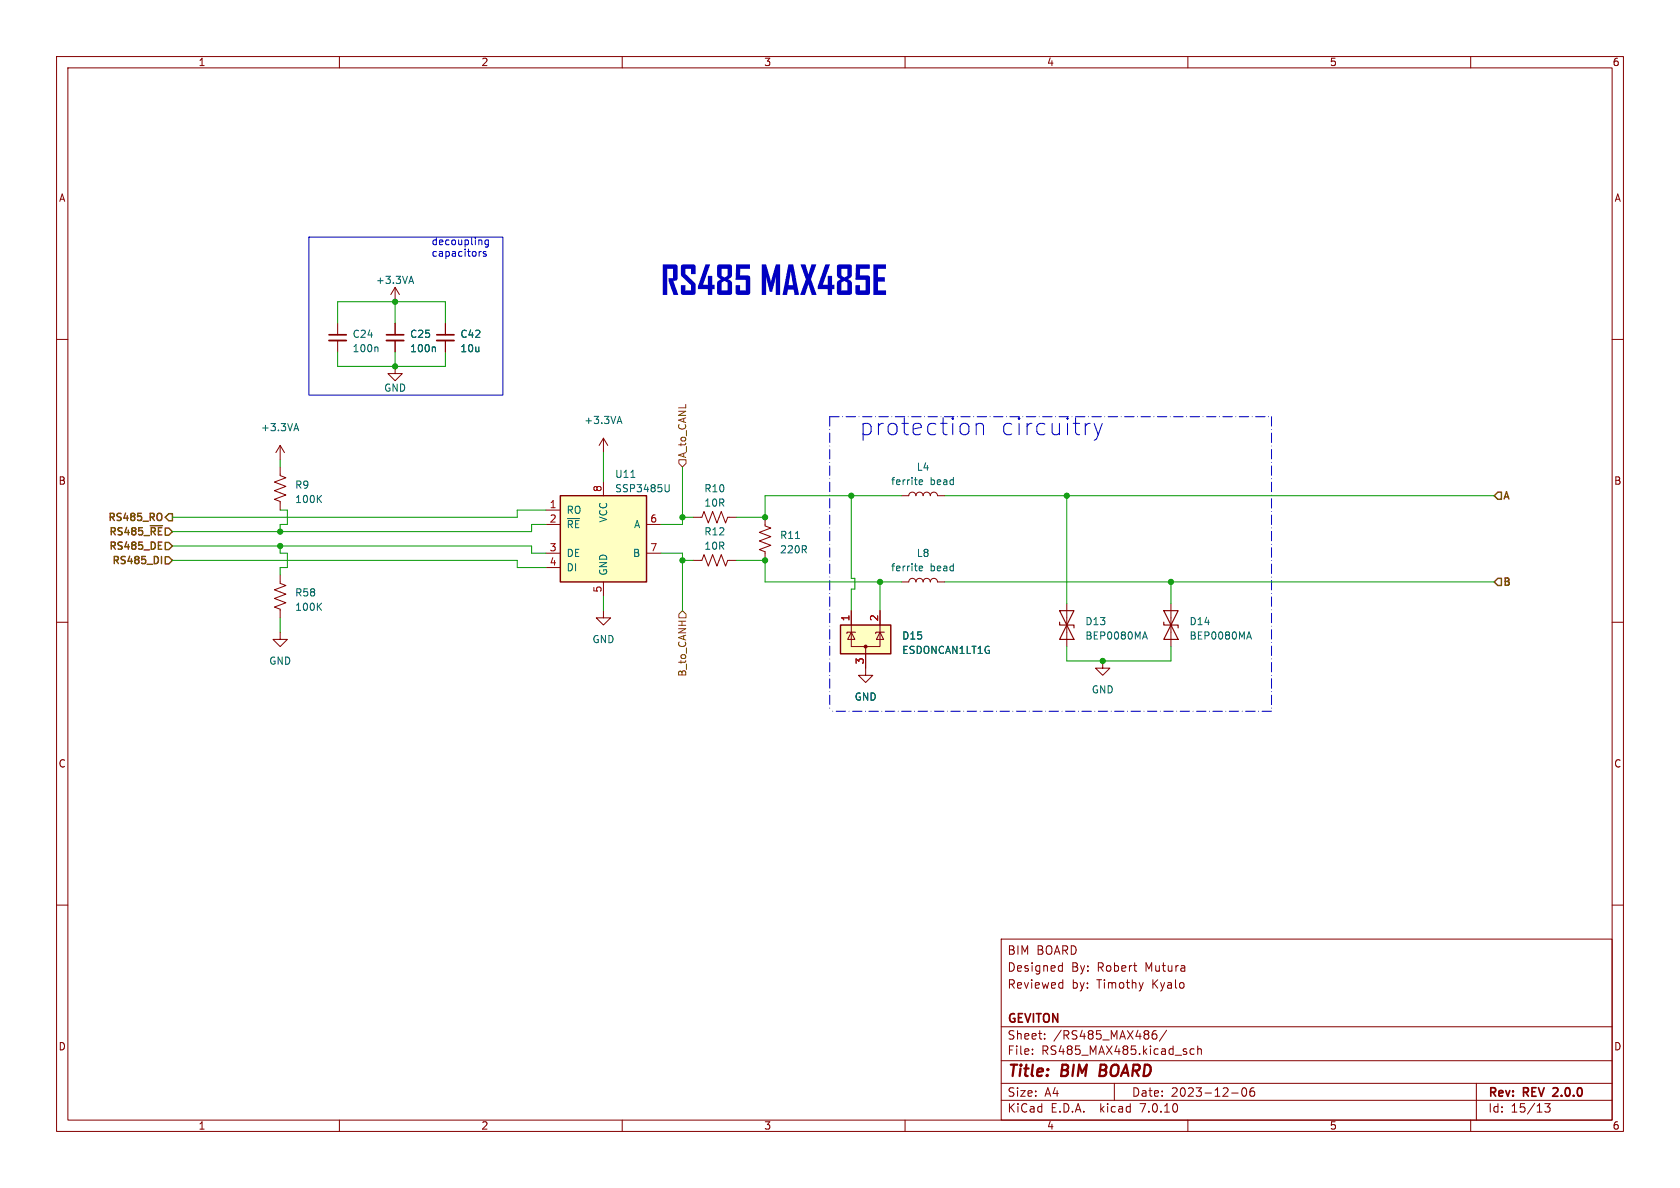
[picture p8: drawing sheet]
<svg xmlns="http://www.w3.org/2000/svg" width="297mm" height="210mm" viewBox="0 0 297 210" stroke-linecap="round" stroke-linejoin="round" font-family="sans-serif">
<g fill="none" stroke="#840000" stroke-width=".18">
<path d="M10 10h277v190h-277zM12 12h273v186h-273zM60 10v2M110 10v2M160 10v2M210 10v2M260 10v2M10 60h2M59.7 57.2v2M69.8 50.8l-.7 1.3M69.8 50.8v2.5M69.8 57.2v2"/>
<path d="M69.8 50.8l.8 1.3M78.7 57.2v2M285 60h2M49.5 78.7v2.6M49.5 78.7l-.7 1.3M49.5 78.7l.8 1.3M59.7 60.2v2M69.8 64.8v1.2h1.3l-1.3 1.3-1.2-1.3h1.2M69.8 60.2v2M78.7 60.2v2M106.7 77.5l-.8 1.2M106.7 77.5v2.5"/>
<path d="M106.7 77.5l.7 1.2M49.5 82.6v1.5l1 .4-2 .7 2 .8-2 .7 2 .8-2 .8 1 .3v1.6M96.5 90.2h2.6M96.5 92.7h2.6M96.5 97.8h2.6M106.7 85.1v2.5M114.3 92.7h2.5M114.3 97.8h2.5M122.6 91.4h1.5l.4-1 .7 2.1 .8-2.1 .7 2.1 .8-2.1 .8 2.1 .4-1.1h1.5M122.6 99.1h1.5l.4-1.1 .7 2.1 .8-2.1 .7 2.1 .8-2.1 .8 2.1 .4-1h1.5M135.3 91.4v1.6l1 .3-2.1 .8 2.1 .8-2.1 .7 2.1 .8-2.1 .8 1.1 .3v1.6M159.4 87.6h1.3a.64 .64 0 0 1 .6-.6 .64 .64 0 0 1 .6 .6 .64 .64 0 0 1 .7-.6 .64 .64 0 0 1 .6 .6 .64 .64 0 0 1 .6-.6 .64 .64 0 0 1 .7 .6 .64 .64 0 0 1 .6-.6 .64 .64 0 0 1 .6 .6h1.3"/>
<path d="M10 110h2M49.5 101.6v1.5l1 .4-2 .8 2 .7-2 .8 2 .8-2 .7 1 .4v1.5M49.5 111.8v1.2h1.3l-1.3 1.3-1.2-1.3h1.2M96.5 100.3h2.6M106.7 108v1.2h1.2l-1.2 1.3-1.3-1.3h1.3M106.7 102.9v2.5M150.5 111.8v2.5h5.1v-2.5M150.5 111.8l.6 1.2h-1.2zM150.5 108v3.8M151.3 111.8h-1.6v.2M153 114.3v5.1h1.3l-1.3 1.3-1.2-1.3h1.2M155.6 111.8l.6 1.2h-1.3z"/>
<path d="M155.6 108v3.8M156.3 111.8h-1.5v.2M159.4 102.9h1.3a.64 .64 0 0 1 .6-.7 .64 .64 0 0 1 .6 .7 .64 .64 0 0 1 .7-.7 .64 .64 0 0 1 .6 .7 .64 .64 0 0 1 .6-.7 .64 .64 0 0 1 .7 .7 .64 .64 0 0 1 .6-.7 .64 .64 0 0 1 .6 .7h1.3M188.6 106.7v7.6M194.9 116.8v1.3h1.3l-1.3 1.3-1.2-1.3h1.2M207 106.7v7.6M285 110h2M10 160h2M285 160h2M177 166h108v32h-108zM187.4 170.7l.4 .1M187.7 173.7l.2 .1"/>
<path d="M187.8 170.2v1.5M187.8 171.6l-.4 .1M187.9 173.2v1.5M187.9 174.6l-.2 .1M202.1 173.7l-.4 1M60 198v2M110 198v2M160 198v2M177 194.5h108M177 191.5h108M177 187.5h108M177 181.5h108"/>
<path d="M182.5 186.3v.1M182.5 185.5v.1M184.7 183.6v.1M184.7 182.8v.1M197 191.5v3M203.7 183.1l.3-.3h.2l.3 .3v.3l-.3 .3-.4-.1-.1-.2M204.4 182.2a.59 .59 0 0 0-.7 .6M206.2 182.1l-1.2 2M210 198v2M211.1 185.5l-.4-.1-.3 .3v.4l.1 .2h.6M211.7 185.5l.3-.1 .3 .1 .1 .9M211.7 184.9v1.5"/>
<path d="M217.7 193.2h1.2M219.7 192.4l.2-.1a.81 .81 0 0 1 .6 .6 .81 .81 0 0 1-.3 .8l-.2 .1a.81 .81 0 0 1-.3-1.4zM221.7 192.3a.59 .59 0 0 0-.7 .6v.6l.1 .2 .4 .1 .2-.1 .1-.5-.1-.3h-.5l-.2 .3M260 198v2M261 191.5v6.5M273.1 195.1h.9l-.5 .6 .5 .1v.7l-.3 .1h-.4l-.2-.1"/>
</g>
<path d="M58.2 59.2h3M68.3 59.2h3.1M77.2 59.2h3.1M274.6 192.4h.1M275.3 192.9l-.8 .9h.9" fill="none" stroke="#840000" stroke-width=".3"/>
<path d="M194.6 188.2l-.3 2h.8" fill="none" stroke="#840000" stroke-width=".4"/>
<g fill="none" stroke="#006464" stroke-width=".18">
<path d="M72.4 49.7h.6M72.7 48.8l.4 1.3M52.1 75.8h.6M52.4 74.9l.4 1.2M66.6 61.3l.2 .2v.7M76.8 61.3l.2 .2v.7M109.2 74.5h.6M109.5 73.6l.4 1.3M56.3 88.1l.5 .7M56.8 87.6l-.7 .7M111.5 84.4h.8M118.3 85.7v1l-.1 .2h-.4"/>
<path d="M140.6 95.2h.8M162.5 85l.2-.2h.2l.2 .2v.1l-.6 .1M162.5 85.5l.2 .2 .3-.1M56.3 107.2l.5 .7M56.8 106.6l-.7 .8M162.5 100.7l.2 .2 .3-.1M162.5 100.2l.2-.1h.2l.2 .1v.2l-.6 .1M202.1 112.6h.6M202.4 111.7l.4 1.3M220.5 112.6h.6M220.8 111.7l.4 1.3"/>
</g>
<path d="M58.2 60.2h3M68.3 60.2h3.1M77.2 60.2h3.1" fill="none" stroke="#840000" stroke-width=".33"/>
<g fill="#ffffc2" stroke="#ffffc2" stroke-width=".18">
<path d="M99.1 87.6h15.2v15.3h-15.2z"/>
<path d="M148.6 110.5h8.9v5.1h-8.9z"/>
</g>
<path d="M99.1 87.6h15.2v15.3h-15.2zM148.6 110.5h8.9v5.1h-8.9z" fill="none" stroke="#840000" stroke-width=".25"/>
<path d="M187.3 110v.5h2.6v.5M187.3 108h2.6l-1.3 2.5zM188.6 110.5l1.3 2.5h-2.6zM205.7 110v.5h2.6v.5M205.7 108h2.6l-1.3 2.5zM207 110.5l1.3 2.5h-2.6z" fill="none" stroke="#840000" stroke-width=".2"/>
<circle cx="153" cy="114.3" r=".25" fill="#840000" stroke="#840000" stroke-width=".18"/>
<path d="M120 81.3h1.3v.6l-.7 .7-.6-.7zM120.6 108l.7 .6v.6h-1.3v-.6z" fill="none" stroke="#725600" stroke-width=".18"/>
<path d="M26.6 92.9h2.1M28 96.4h.4M28 97.1h.6M28.3 90.7l.1 .1a.81 .81 0 0 1-.1 1.2M28.5 98.4v1.2M29.2 95.9h.6l.7 .6-.7 .7h-.6zM29.2 98.4h.6l.7 .7-.7 .6h-.6zM29.8 90.8h.7v1.3h-.7l-.6-.7zM264.8 87h.6v1.3h-.6l-.6-.7zM264.8 102.2h.6v1.3h-.6l-.6-.6z" fill="none" stroke="#725600" stroke-width=".25"/>
<path d="M54.6 41.9h34.3v28h-34.3zM85.1 44.5l-.3 .1M85.9 44.5h-.3l-.2 .1 .1 .2 .4 .1v.3h-.5M86.3 42.4v1l-.2 .3-.3-.1M86.3 42.5l-.3-.1-.3 .3 .2 .5h.4M172.6 74.8v2M172.6 75.1a.75 .75 0 0 1 1.3 .2v1.5M192.7 74.8l-.5 .2M193.4 74.8l.8 2M194.2 76.8l-.3 .8-.5 .2M194.9 74.8l-.7 2" fill="none" stroke="#0000c2" stroke-width=".18"/>
<path d="M146.7 73.7v52M146.7 73.7h78.1M224.8 73.7v52M224.8 125.7h-78.1" fill="none" stroke="#0000c2" stroke-width=".18" stroke-dasharray="1.7 .6 0 .6"/>
<g fill="none" stroke="#009600" stroke-width=".18">
<path d="M59.7 57.2v-3.9h19v3.9M69.8 53.3v3.9M59.7 62.2v2.6h19v-2.6M69.8 62.2v2.6M30.5 96.5h63.5v1.3h2.5M30.5 99.1h60.9v1.2h5.1M49.5 90.2h1.3v2.5h-1.3v1.3M49.5 96.5v1.3h1.3v2.5h-1.3v1.3M49.5 81.3v1.3M96.5 92.7h-2.5v1.3h-63.5M96.5 90.2h-5.1v1.2h-60.9M106.7 80v5.1"/>
<path d="M116.8 97.8h3.8v10.2M120.6 82.6v10.1h-3.8M120.6 99.1h2M120.6 91.4h2M130.2 99.1h5.1v3.8h24.1M150.5 87.6v14.6h.6v1.9h-.6v3.9M159.4 87.6h-24.1v3.8h-5.1M167 87.6h97.2M188.6 87.6v19.1M49.5 109.2v2.6M106.7 105.4v2.6M155.6 102.9v5.1"/>
<path d="M167 102.9h97.2M188.6 114.3v2.5h18.4v-2.5M207 102.9v3.8"/>
</g>
<g fill="#009600" stroke="#009600" stroke-width=".18">
<circle cx="135.3" cy="99.1" r=".46"/>
<circle cx="155.6" cy="102.9" r=".46"/>
<circle cx="135.3" cy="91.4" r=".46"/>
<circle cx="120.6" cy="99.1" r=".46"/>
<circle cx="150.5" cy="87.6" r=".46"/>
<circle cx="69.8" cy="64.8" r=".46"/>
<circle cx="69.8" cy="53.3" r=".46"/>
<circle cx="120.6" cy="91.4" r=".46"/>
<circle cx="207" cy="102.9" r=".46"/>
<circle cx="188.6" cy="87.6" r=".46"/>
<circle cx="194.9" cy="116.8" r=".46"/>
<circle cx="49.5" cy="94" r=".46"/>
<circle cx="49.5" cy="96.5" r=".46"/>
</g>
<g font-size="7" fill="#0000c2">
<text x="116.8" y="53">RS485</text>
<text x="134.3" y="53">MAX485E</text>
</g>
<g font-size="4.2" fill="#0000c2">
<text x="151.8" y="77.2">protection</text>
<text x="176.6" y="77.2">circuitry</text>
</g>
<g font-size="2.8" fill="#840000">
<text x="178" y="190.9">Title:</text>
<text x="187.7" y="190.9">BIM</text>
<text x="195.2" y="190.9">BOARD</text>
</g>
<g font-size="2.1" fill="#840000">
<text x="178" y="172">Designed</text>
<text x="178" y="169">BIM</text>
<text x="183.2" y="169">BOARD</text>
<text x="189.4" y="172">By:</text>
<text x="194" y="172">Robert</text>
<text x="202.6" y="172">Mutura</text>
<text x="178" y="175">Reviewed</text>
<text x="189.4" y="175">by:</text>
<text x="194" y="175">Timothy</text>
<text x="203.8" y="175">Kyalo</text>
<text x="178" y="184">Sheet:</text>
<text x="178" y="181.2">GEVITON</text>
<text x="186.2" y="184">/RS485_MAX486/</text>
<text x="178" y="186.7">File:</text>
<text x="184.1" y="186.7">RS485_MAX485.kicad_sch</text>
<text x="178" y="196.9">KiCad</text>
<text x="178" y="194.1">Size:</text>
<text x="184.7" y="194.1">A4</text>
<text x="185.7" y="196.9">E.D.A.</text>
<text x="194.6" y="196.9">kicad</text>
<text x="200" y="194.1">Date:</text>
<text x="201.8" y="196.9">7.0.10</text>
<text x="207" y="194.1">2023-12-06</text>
<text x="263" y="194.3">Rev:</text>
<text x="263" y="196.9">Id:</text>
<text x="267.1" y="196.9">15/13</text>
<text x="269.4" y="194.3">REV</text>
<text x="275.3" y="194.3">2.0.0</text>
</g>
<g font-size="1.8" fill="#840000">
<text x="35" y="11.9">1</text>
<text x="85" y="11.9">2</text>
<text x="135" y="11.9">3</text>
<text x="185" y="11.9">4</text>
<text x="235" y="11.9">5</text>
<text x="285" y="11.9">6</text>
<text x="10.3" y="35.9">A</text>
<text x="285.3" y="35.9">A</text>
<text x="10.3" y="85.9">B</text>
<text x="285.3" y="85.9">B</text>
<text x="10.3" y="135.9">C</text>
<text x="285.3" y="135.9">C</text>
<text x="10.3" y="185.9">D</text>
<text x="285.3" y="185.9">D</text>
<text x="35" y="199.9">1</text>
<text x="85" y="199.9">2</text>
<text x="135" y="199.9">3</text>
<text x="185" y="199.9">4</text>
<text x="235" y="199.9">5</text>
<text x="285" y="199.9">6</text>
</g>
<g font-size="1.8" fill="#0000c2">
<text x="76.2" y="43.4">decoupling</text>
<text x="76.2" y="45.5">capacitors</text>
</g>
<g font-size="1.8" fill="#006464">
<text x="66.4" y="50.4">+3.3VA</text>
<text x="62.2" y="59.9">C24</text>
<text x="72.4" y="59.9">C25</text>
<text x="81.3" y="59.9">C42</text>
<text x="62.2" y="62.5">100n</text>
<text x="72.4" y="62.5">100n</text>
<text x="81.3" y="62.5">10u</text>
<text x="67.8" y="69.4">GND</text>
<text x="46" y="76.4">+3.3VA</text>
<text x="103.2" y="75.2">+3.3VA</text>
<text x="162" y="83.4">L4</text>
<text x="52.1" y="86.6">R9</text>
<text x="52.1" y="89.1">100K</text>
<text x="108.6" y="84.7">U11</text>
<text x="108.6" y="87.2">SSP3485U</text>
<text x="124.4" y="87.2">R10</text>
<text x="124.4" y="89.8">10R</text>
<text x="157.4" y="86">ferrite</text>
<text x="164.4" y="86">bead</text>
<text x="100.1" y="91">RO</text>
<text x="100.1" y="93.6">~{RE}</text>
<text x="107.5" y="92.5" transform="rotate(-90 107.5 92.5)">VCC</text>
<text x="112" y="93.6">A</text>
<text x="124.4" y="94.8">R12</text>
<text x="137.8" y="95.5">R11</text>
<text x="100.1" y="98.7">DE</text>
<text x="100.1" y="101.2">DI</text>
<text x="107.5" y="101.9" transform="rotate(-90 107.5 101.9)">GND</text>
<text x="111.8" y="98.7">B</text>
<text x="124.4" y="97.4">10R</text>
<text x="137.8" y="98">220R</text>
<text x="157.4" y="101.2">ferrite</text>
<text x="162" y="98.7">L8</text>
<text x="164.4" y="101.2">bead</text>
<text x="52.1" y="105.6">R58</text>
<text x="52.1" y="108.2">100K</text>
<text x="104.6" y="113.9">GND</text>
<text x="159.4" y="113.3">D15</text>
<text x="191.8" y="110.7">D13</text>
<text x="191.8" y="113.3">BEP0080MA</text>
<text x="210.2" y="110.7">D14</text>
<text x="210.2" y="113.3">BEP0080MA</text>
<text x="47.5" y="117.7">GND</text>
<text x="159.4" y="115.8">ESDONCAN1LT1G</text>
<text x="151" y="124.1">GND</text>
<text x="192.9" y="122.8">GND</text>
</g>
<g font-size="1.8" fill="#725600">
<text x="121.5" y="81.1" transform="rotate(-90 121.5 81.1)">A_to_CANL</text>
<text x="265.6" y="88.6">A</text>
<text x="18.8" y="92.5">RS485_RO</text>
<text x="19" y="95">RS485_~{RE}</text>
<text x="19" y="97.5">RS485_DE</text>
<text x="19.6" y="100.1">RS485_DI</text>
<text x="265.6" y="103.9">B</text>
<text x="121.5" y="119.7" transform="rotate(-90 121.5 119.7)">B_to_CANH</text>
</g>
<g font-size="1.8" fill="#a90000">
<text x="97.1" y="89.9">1</text>
<text x="106.4" y="87.1" transform="rotate(-90 106.4 87.1)">8</text>
<text x="97.1" y="92.5">2</text>
<text x="114.9" y="92.5">6</text>
<text x="97.1" y="97.5">3</text>
<text x="97.1" y="100.1">4</text>
<text x="114.9" y="97.5">7</text>
<text x="106.4" y="104.8" transform="rotate(-90 106.4 104.8)">5</text>
<text x="150.2" y="109.9" transform="rotate(-90 150.2 109.9)">1</text>
<text x="155.3" y="109.9" transform="rotate(-90 155.3 109.9)">2</text>
<text x="152.8" y="117.5" transform="rotate(-90 152.8 117.5)">3</text>
</g>
</svg>
